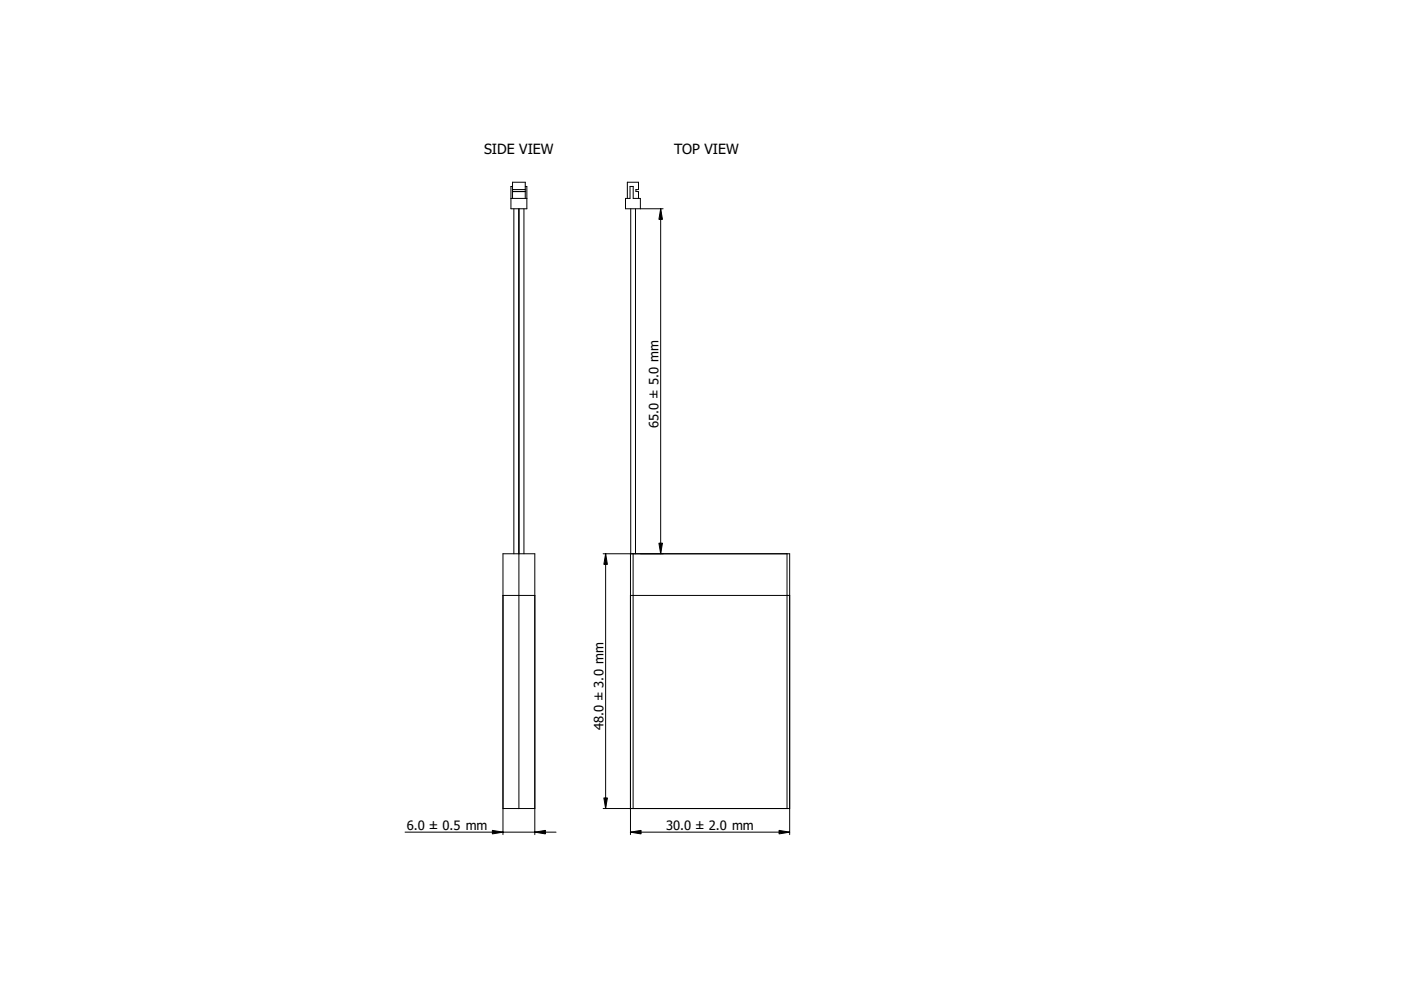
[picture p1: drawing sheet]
<svg xmlns="http://www.w3.org/2000/svg" width="594mm" height="420mm" viewBox="0 0 594 420" stroke-linecap="round" stroke-linejoin="round" font-family="sans-serif">
<path d="M300 210h.1" fill="none" stroke="#000" stroke-width=".42"/>
<g fill="#fff">
<path d="M268.5 252.4h65.2v90.4h-65.2z" fill-rule="evenodd"/>
<path d="M268.5 234.8h65.2v17.6h-65.2z" fill-rule="evenodd"/>
<path d="M267.5 88.5h2v146.3h-2z" fill-rule="evenodd"/>
<path d="M333.7 252.4h1.1v90.4h-1.1z" fill-rule="evenodd"/>
<path d="M267.3 252.4h1.2v90.4h-1.2z" fill-rule="evenodd"/>
<path d="M267.1 79.1h1.4v5h3v4.4h-6.3v-4.4h1.9z" fill-rule="evenodd"/>
<path d="M266 77.3h4.7v3.1h-1.1v.8l1.1 .1v2.8h-2.2v-5h-1.4v5h-1.1z" fill-rule="evenodd"/>
<path d="M267.3 234.8h1.2v17.6h-1.2z" fill-rule="evenodd"/>
<path d="M333.7 234.8h1.1v17.6h-1.1z" fill-rule="evenodd"/>
</g>
<g fill="none" stroke="#000" stroke-width=".42">
<path d="M266 84.1v-6.8h4.7v3.1h-1.1v.8l1.1 .1v2.8M267.5 88.5v146.3M269.5 88.5v146.3M271.5 88.5v-4.4h-3v-5h-1.4v5h-1.9v4.4h16M280.2 88.5v146.3M300 210h.1M255.8 234.8h79v119.1M256.8 234.8v108M267.3 234.8v119.1M268.5 234.8v108M333.7 234.8v108M267.3 252.4h67.5"/>
<path d="M255.8 342.8h79M267.3 352.8h67.5"/>
</g>
<path d="M280.2 88.5l.7 4.5h-1.5zM256.8 234.8l.8 4.5h-1.5zM279.4 230.3h1.5l-.7 4.5zM256.1 338.3h1.5l-.8 4.5zM267.3 352.8l4.5-.7v1.5zM330.3 352.1l4.5 .7-4.5 .8z" fill="#000" stroke="#000" stroke-width=".42"/>
<path d="M217.3 77.3h5.4v1.8h.7v9.4h-1.2v146.3h4.6v108h-13.5v-108h4.6v-146.3h-1.2v-9.4h.6z" fill-rule="evenodd" fill="#fff"/>
<path d="M220 210h.1" fill="none" stroke="#000" stroke-width=".42"/>
<g fill="#fff">
<path d="M213.3 252.4h6.7v90.4h-6.7z" fill-rule="evenodd"/>
<path d="M220 252.4h6.8v90.4h-6.8z" fill-rule="evenodd"/>
<path d="M220.1 88.5h2.1v146.3h-2.1z" fill-rule="evenodd"/>
<path d="M217.9 88.5h2v146.3h-2z" fill-rule="evenodd"/>
<path d="M220 234.8h6.8v17.6h-6.8z" fill-rule="evenodd"/>
<path d="M213.3 234.8h6.7v17.6h-6.7z" fill-rule="evenodd"/>
<path d="M219.9 88.5h.2v146.3h-.2z" fill-rule="evenodd"/>
</g>
<path d="M220 210h.1" fill="none" stroke="#000" stroke-width=".42"/>
<g fill="#fff">
<path d="M217.3 81.2h5.4z"/>
<path d="M216.7 84.1h6.7v4.4h-6.7z" fill-rule="evenodd"/>
<path d="M217.3 77.3h5.4v3.1h-5.4z" fill-rule="evenodd"/>
<path d="M217.3 81.3l5.4-.1v2.9h-5.4z" fill-rule="evenodd"/>
<path d="M217.3 80.4h5.4v.8h-5.4z" fill-rule="evenodd"/>
<path d="M222.7 79.1h.7v5h-.7z" fill-rule="evenodd"/>
<path d="M216.7 79.1h.6v5h-.6z" fill-rule="evenodd"/>
</g>
<g fill="none" stroke="#000" stroke-width=".42">
<path d="M217.3 79.1h-.6v9.4h6.7v-9.4h-.7M216.7 84.1h6.7M217.3 81.2h5.4M217.3 84.1v-6.8h5.4v6.8M217.3 80.4h5.4M217.9 88.5v146.3M219.9 88.5v146.3M220.1 88.5v146.3M222.2 88.5v146.3M220 210h.1M220 234.8v108M213.3 252.4h13.5"/>
<path d="M171.8 352.8h64M213.3 353.9v-119.1h13.5v119.1M213.3 342.8h13.5"/>
</g>
<path d="M208.8 352.1l4.5 .7-4.5 .8zM226.8 352.8l4.5-.7v1.5z" fill="#000" stroke="#000" stroke-width=".42"/>
<g font-size="6">
<text x="205.3" y="65.2">SIDE VIEW</text>
<text x="285.8" y="65.2">TOP VIEW</text>
</g>
<g font-size="5.5">
<text x="279.2" y="181.4" transform="rotate(-90 279.2 181.4)">65.0 ± 5.0 mm</text>
<text x="255.8" y="309.6" transform="rotate(-90 255.8 309.6)">48.0 ± 3.0 mm</text>
<text x="172.5" y="351.9">6.0 ± 0.5 mm</text>
<text x="282.4" y="351.9">30.0 ± 2.0 mm</text>
</g>
</svg>
